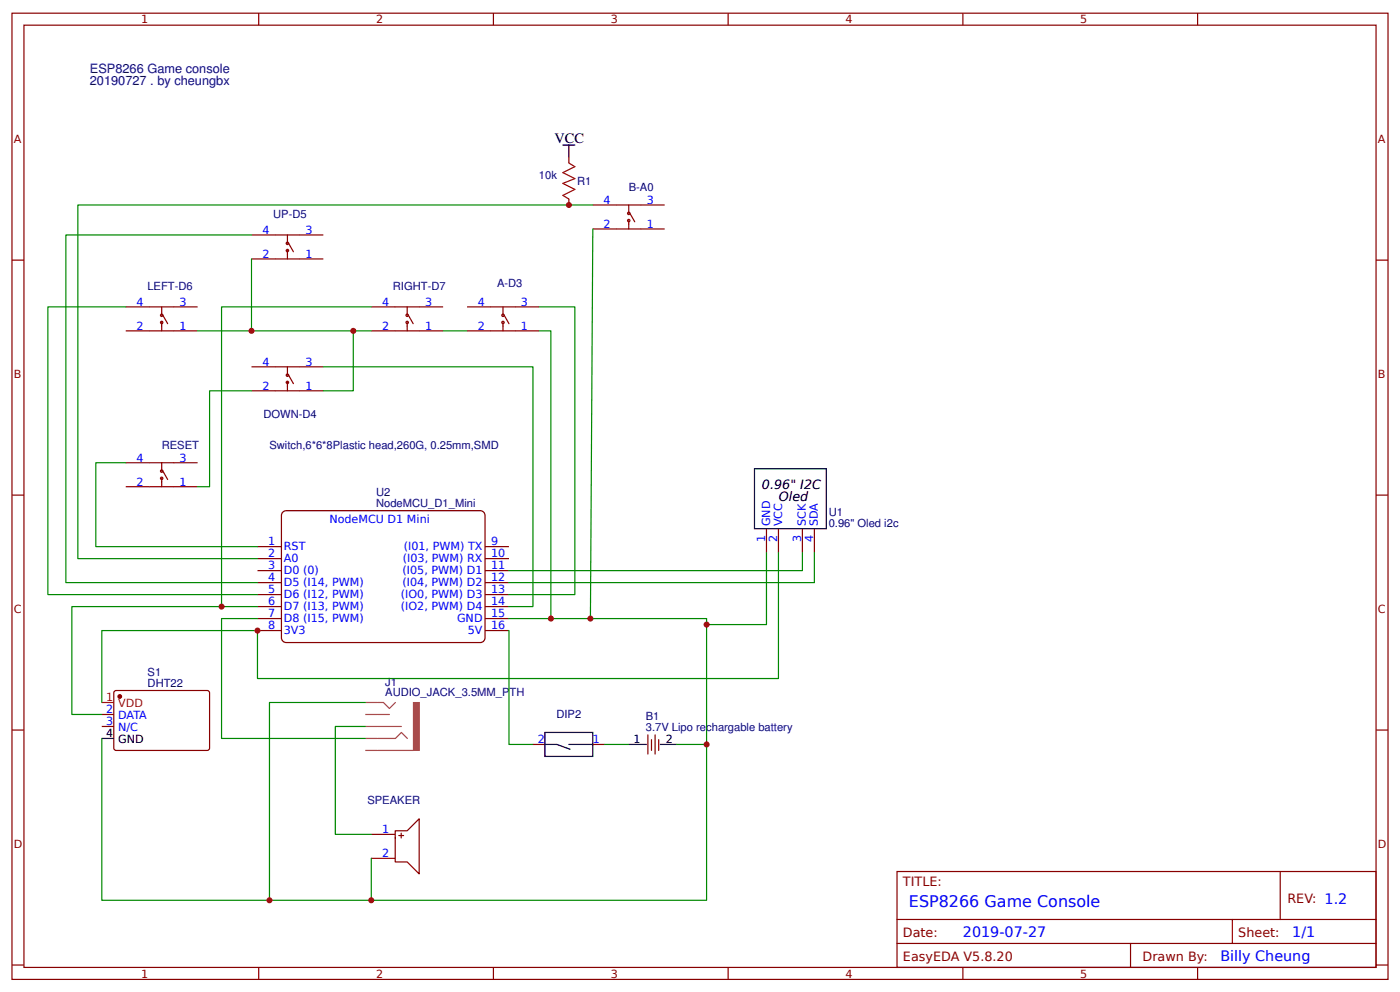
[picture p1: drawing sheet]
<svg xmlns="http://www.w3.org/2000/svg" width="309mm" height="219mm" viewBox="0 0 309 219" stroke-linecap="round" stroke-linejoin="round" font-family="sans-serif">
<g fill="none" stroke="#800" stroke-width=".26">
<path d="M2.6 2.9h304.1v213.3h-304.1zM5.3 5.6h298.7v207.9h-298.7zM57.1 2.9v2.7M109 2.9v2.7M160.9 2.9v2.7M212.7 2.9v2.7M264.6 2.9v2.7M125.7 34.7v1.3M2.6 57.4h2.7M55.6 57.1h15.8M55.6 51.9h15.8M63.5 51.9v1.8"/>
<path d="M63.5 55.3v1.8M63.8 53.7l1 1.9M125.7 43.9v1.3M131 50.5h15.8M131 45.2h15.8M138.9 45.2v1.9M138.9 48.7v1.8M139.2 47.1l1 1.8M304 57.4h2.7M27.8 73h15.9M27.8 67.7h15.9M35.7 67.7v1.9"/>
<path d="M35.7 71.2v1.8M36 69.6l1 1.8M82 73h15.9M82 67.7h15.9M90 67.7v1.9M90 71.2v1.8M90.2 69.6l1.1 1.8M103.2 73h15.9M103.2 67.7h15.9M111.1 67.7v1.9M111.1 71.2v1.8M111.4 69.6l1 1.8"/>
<path d="M55.6 86.3h15.8M55.6 81h15.8M63.5 81v1.8M63.5 84.4v1.9M63.8 82.8l1 1.9M2.6 109.3h2.7M27.8 107.4h15.9M27.8 102.1h15.9M35.7 102.1v1.9M35.7 105.6v1.8M36 104l1 1.8M169.3 116.7v5.3"/>
<path d="M172 116.7v5.3M177.3 116.7v5.3M179.9 116.7v5.3M304 109.3h2.7M56.9 120.6h5.3M56.9 123.3h5.3M56.9 125.9h5.3M56.9 128.6h5.3M56.9 131.2h5.3M56.9 133.9h5.3M56.9 136.5h5.3M56.9 139.2h5.3"/>
<path d="M107.2 120.6h5.2M107.2 123.3h5.2M107.2 125.9h5.2M107.2 128.6h5.2M107.2 131.2h5.2M107.2 133.9h5.2M107.2 136.5h5.2M107.2 139.2h5.2M22.5 157.7h2.6M25.4 152.5h20.6l.3 .4-.1 12.5-.4 .2h-20.4l-.3-.5v-12.2zM2.6 161.1h2.7M22.5 160.3h2.6"/>
<path d="M117.7 164.3h2.7M131 164.3h2.6M143.1 162.2v4.2M143.9 163.2v2.4M144.7 162.2v4.2M145.5 163.2v2.4M304 161.1h2.7M82 184.1h5.3M82 189.4h5.3M87.3 183.4h2.7l2.6-2.7v12.2l-2.6-2.7h-2.7zM88.1 184.4h1.1M88.6 183.9v1"/>
<path d="M198.2 192.4h105.8v21.1h-105.8zM282.8 192.4v10.5M2.6 213h2.7M57.1 213.5v2.7M109 213.5v2.7M160.9 213.5v2.7M198.2 202.9h105.8M198.2 208.2h105.8M212.7 213.5v2.7M249.8 208.2v5.3M264.6 213.5v2.7M272.3 202.9v5.3"/>
<path d="M304 213h2.7"/>
<circle cx="63.5" cy="53.7" r=".26"/>
<circle cx="63.5" cy="55.3" r=".26"/>
<circle cx="138.9" cy="47.1" r=".26"/>
<circle cx="138.9" cy="48.7" r=".26"/>
<circle cx="35.7" cy="71.2" r=".26"/>
<circle cx="35.7" cy="69.6" r=".26"/>
<circle cx="90" cy="71.2" r=".26"/>
<circle cx="90" cy="69.6" r=".26"/>
<circle cx="111.1" cy="69.6" r=".26"/>
<circle cx="111.1" cy="71.2" r=".26"/>
<circle cx="63.5" cy="84.4" r=".26"/>
<circle cx="63.5" cy="82.8" r=".26"/>
<circle cx="35.7" cy="104" r=".26"/>
<circle cx="35.7" cy="105.6" r=".26"/>
</g>
<path d="M124.4 32h2.6M125.7 32v2.7M166.7 103.5h15.9v13.2h-15.9zM22.5 163h2.6M120.4 161.7h10.6v5.3h-10.6zM120.4 164.3h2.6l2.9 1.1M125.7 164.3h5.3M138.9 164.3h4M145.8 164.3h3.7" fill="none" stroke="#000" stroke-width=".26"/>
<g fill="none" stroke="#080" stroke-width=".26">
<path d="M55.6 51.9h-41v76.7h42.3M55.6 57.1v15.9M131 45.2h-113.8v78.1h39.7M131 50.5l-.6 86M27.8 67.7h-17.2v63.5h46.3M43.7 73h38.3M78.1 73v13.3h-6.7M82 67.7h-33.1v66.2h8M97.9 73h5.3M119.1 67.7h7.9v63.5h-14.6M119.1 73h2.6v63.5M55.6 86.3h-9.3v21.1h-2.6"/>
<path d="M71.4 81h46.3v52.9h-5.3M27.8 102.1h-6.6v18.5h35.7M48.9 133.9h-33v23.8h6.6M56.9 136.5h-8v26.5h31.8M112.4 139.2v25.1h5.3M112.4 136.5h43.7v1.3M169.3 122v15.8h-13.2v26.5h-6.6M172 122v27.8h-115.1v-10.6h-34.4v15.8M177.3 122v3.9h-64.9M179.9 122v6.6h-67.5M80.7 155h-21.2v43.7h22.5M22.5 163v35.7h37"/>
<path d="M80.7 160.3h-6.6v23.8h7.9M133.6 164.3h5.3M156.1 164.3v34.4h-74.1v-9.3"/>
</g>
<path d="M62.4 113.1l.8-.4h42.9a1.06 1.06 0 0 1 1.1 1.1v27a1.06 1.06 0 0 1-1.1 1h-42.9a1.06 1.06 0 0 1-1-1v-27z" fill="none" stroke="#600" stroke-width=".26"/>
<path d="M80.7 155h2.6M80.7 157.7h2.6M83.4 155h1.3l1.3 1.4 1.4-1.4M83.4 157.7h2.6M80.7 163h2.6M80.7 165.6h2.6M80.7 160.3h2.6M83.4 163h4l1.3-1.3 1.3 1.3M83.4 165.6h7.9M83.4 160.3h5.3" fill="none" stroke="#a54b4b" stroke-width=".26"/>
<path d="M91.3 155h1.3v10.6h-1.3z" fill="#a54b4b" stroke="#a54b4b" stroke-width=".22"/>
<circle cx="26.5" cy="153.7" r=".4" fill="#800" stroke="#800" stroke-width=".26"/>
<path d="M22.5 155h2.6" fill="none" stroke="#f00" stroke-width=".26"/>
<path d="M125.7 36l1.3 .8-2.6 1.3 2.6 1.3-2.6 1.1 2.6 1.3-2.6 1.3 1.3 .8" fill="none" stroke="#a00000" stroke-width=".26"/>
<g fill="#c00">
<circle cx="125.7" cy="45.2" r=".66"/>
<circle cx="121.7" cy="136.5" r=".66"/>
<circle cx="130.4" cy="136.5" r=".66"/>
<circle cx="156.1" cy="164.3" r=".66"/>
<circle cx="55.6" cy="73" r=".66"/>
<circle cx="78.1" cy="73" r=".66"/>
<circle cx="82" cy="198.7" r=".66"/>
<circle cx="59.5" cy="198.7" r=".66"/>
<circle cx="56.9" cy="139.2" r=".66"/>
<circle cx="156.1" cy="137.8" r=".66"/>
<circle cx="48.9" cy="133.9" r=".66"/>
</g>
<text font-size="3.5" fill="#00f" x="200.8" y="200.3">ESP8266 Game Console</text>
<text font-size="3.2" x="122.5" y="31.5">VCC</text>
<g font-size="3.2" fill="#00f">
<text x="212.7" y="206.9">2019-07-27</text>
<text x="285.5" y="206.9">1/1</text>
<text x="269.6" y="212.2">Billy Cheung</text>
</g>
<g font-size="2.8" fill="#000080">
<text x="19.8" y="16">ESP8266 Game console</text>
<text x="19.8" y="18.8">20190727 . by cheungbx</text>
</g>
<g font-size="2.8">
<text x="168.3" y="107.8">0.96&quot; I2C</text>
<text x="172.1" y="110.6">Oled</text>
</g>
<g font-size="2.8" fill="#800">
<text x="199.5" y="195.5">TITLE:</text>
<text x="284.4" y="199.2">REV: 1.2</text>
<text x="199.5" y="206.9">Date:</text>
<text x="273.6" y="206.9">Sheet:</text>
<text x="199.5" y="212.2">EasyEDA V5.8.20</text>
<text x="252.4" y="212.2">Drawn By:</text>
</g>
<g font-size="2.5" fill="#800">
<text x="31.2" y="5.2">1</text>
<text x="83.1" y="5.2">2</text>
<text x="134.9" y="5.2">3</text>
<text x="186.8" y="5.2">4</text>
<text x="238.7" y="5.2">5</text>
<text x="3" y="31.5">A</text>
<text x="304.4" y="31.5">A</text>
<text x="3" y="83.3">B</text>
<text x="304.4" y="83.3">B</text>
<text x="3" y="135.2">C</text>
<text x="304.4" y="135.2">C</text>
<text x="3" y="187.1">D</text>
<text x="304.4" y="187.1">D</text>
<text x="31.2" y="215.8">1</text>
<text x="83.1" y="215.8">2</text>
<text x="134.9" y="215.8">3</text>
<text x="186.8" y="215.8">4</text>
<text x="238.7" y="215.8">5</text>
</g>
<g font-size="2.5" fill="#000080">
<text x="119.1" y="39.6">10k</text>
<text x="127.5" y="40.8">R1</text>
<text x="138.9" y="42.2">B-A0</text>
<text x="60.3" y="48.2">UP-D5</text>
<text x="32.6" y="64">LEFT-D6</text>
<text x="86.8" y="64">RIGHT-D7</text>
<text x="109.8" y="63.3">A-D3</text>
<text x="58.2" y="92.3">DOWN-D4</text>
<text x="35.7" y="99">RESET</text>
<text x="59.5" y="99.1">Switch,6*6*8Plastic head,260G, 0.25mm,SMD</text>
<text x="83.1" y="111.9">NodeMCU_D1_Mini</text>
<text x="83.1" y="109.5">U2</text>
<text x="183.1" y="113.8">U1</text>
<text x="183.1" y="116.2">0.96&quot; Oled i2c</text>
<text x="32.6" y="149.2">S1</text>
<text x="32.6" y="151.6">DHT22</text>
<text x="85.1" y="153.7">AUDIO_JACK_3.5MM_PTH</text>
<text x="85.1" y="151.3">J1</text>
<text x="122.9" y="158.5">DIP2</text>
<text x="142.7" y="161.4">3.7V Lipo rechargable battery</text>
<text x="142.7" y="159">B1</text>
<text x="81.2" y="177.5">SPEAKER</text>
</g>
<g font-size="2.5" fill="#00f">
<text x="133.4" y="45">4</text>
<text x="142.9" y="45">3</text>
<text x="58" y="51.6">4</text>
<text x="67.5" y="51.6">3</text>
<text x="133.4" y="50.3">2</text>
<text x="142.9" y="50.3">1</text>
<text x="58" y="56.9">2</text>
<text x="67.5" y="56.9">1</text>
<text x="30.2" y="67.5">4</text>
<text x="39.7" y="67.5">3</text>
<text x="84.4" y="67.5">4</text>
<text x="93.9" y="67.5">3</text>
<text x="105.6" y="67.5">4</text>
<text x="115.1" y="67.5">3</text>
<text x="30.2" y="72.8">2</text>
<text x="39.7" y="72.8">1</text>
<text x="84.4" y="72.8">2</text>
<text x="93.9" y="72.8">1</text>
<text x="105.6" y="72.8">2</text>
<text x="115.1" y="72.8">1</text>
<text x="58" y="80.7">4</text>
<text x="67.5" y="80.7">3</text>
<text x="58" y="86">2</text>
<text x="67.5" y="86">1</text>
<text x="30.2" y="101.9">4</text>
<text x="39.7" y="101.9">3</text>
<text x="30.2" y="107.2">2</text>
<text x="39.7" y="107.2">1</text>
<text x="72.8" y="115.4">NodeMCU D1 Mini</text>
<text x="169.1" y="119.6" transform="rotate(-90 169.1 119.6)">1</text>
<text x="170.1" y="116.2" transform="rotate(-90 170.1 116.2)">GND</text>
<text x="171.7" y="119.6" transform="rotate(-90 171.7 119.6)">2</text>
<text x="172.8" y="116.2" transform="rotate(-90 172.8 116.2)">VCC</text>
<text x="177" y="119.6" transform="rotate(-90 177 119.6)">3</text>
<text x="178.1" y="116.2" transform="rotate(-90 178.1 116.2)">SCK</text>
<text x="179.7" y="119.6" transform="rotate(-90 179.7 119.6)">4</text>
<text x="180.7" y="116.2" transform="rotate(-90 180.7 116.2)">SDA</text>
<text x="59.3" y="120.4">1</text>
<text x="59.3" y="123">2</text>
<text x="59.3" y="125.7">3</text>
<text x="62.7" y="121.4">RST</text>
<text x="62.7" y="124.1">A0</text>
<text x="89" y="124.1">(I03, PWM) RX</text>
<text x="89.2" y="121.4">(I01, PWM) TX</text>
<text x="108.5" y="120.4">9</text>
<text x="108.5" y="123">10</text>
<text x="108.5" y="125.7">11</text>
<text x="59.3" y="128.3">4</text>
<text x="59.3" y="131">5</text>
<text x="62.7" y="126.7">D0 (0)</text>
<text x="62.7" y="129.4">D5 (I14, PWM)</text>
<text x="88.9" y="126.7">(I05, PWM) D1</text>
<text x="88.9" y="129.4">(I04, PWM) D2</text>
<text x="108.5" y="128.3">12</text>
<text x="108.5" y="131">13</text>
<text x="59.3" y="133.6">6</text>
<text x="59.3" y="136.3">7</text>
<text x="62.7" y="132">D6 (I12, PWM)</text>
<text x="62.7" y="134.7">D7 (I13, PWM)</text>
<text x="62.7" y="137.3">D8 (I15, PWM)</text>
<text x="88.6" y="132">(IO0, PWM) D3</text>
<text x="88.6" y="134.7">(IO2, PWM) D4</text>
<text x="101" y="137.3">GND</text>
<text x="108.5" y="133.6">14</text>
<text x="108.5" y="136.3">15</text>
<text x="59.3" y="138.9">8</text>
<text x="62.7" y="140">3V3</text>
<text x="103.4" y="140">5V</text>
<text x="108.5" y="138.9">16</text>
<text x="23.4" y="157.4">2</text>
<text x="23.4" y="160.1">3</text>
<text x="26.1" y="158.8">DATA</text>
<text x="26.1" y="161.4">N/C</text>
<text x="118.8" y="164">2</text>
<text x="131" y="164">1</text>
<text x="84.4" y="183.9">1</text>
<text x="84.4" y="189.2">2</text>
</g>
<g font-size="2.5" fill="#f00">
<text x="23.4" y="154.8">1</text>
<text x="26.1" y="156.1">VDD</text>
</g>
<g font-size="2.5">
<text x="23.4" y="162.7">4</text>
<text x="26.1" y="164">GND</text>
<text x="140" y="164">1</text>
<text x="147.1" y="164">2</text>
</g>
</svg>
